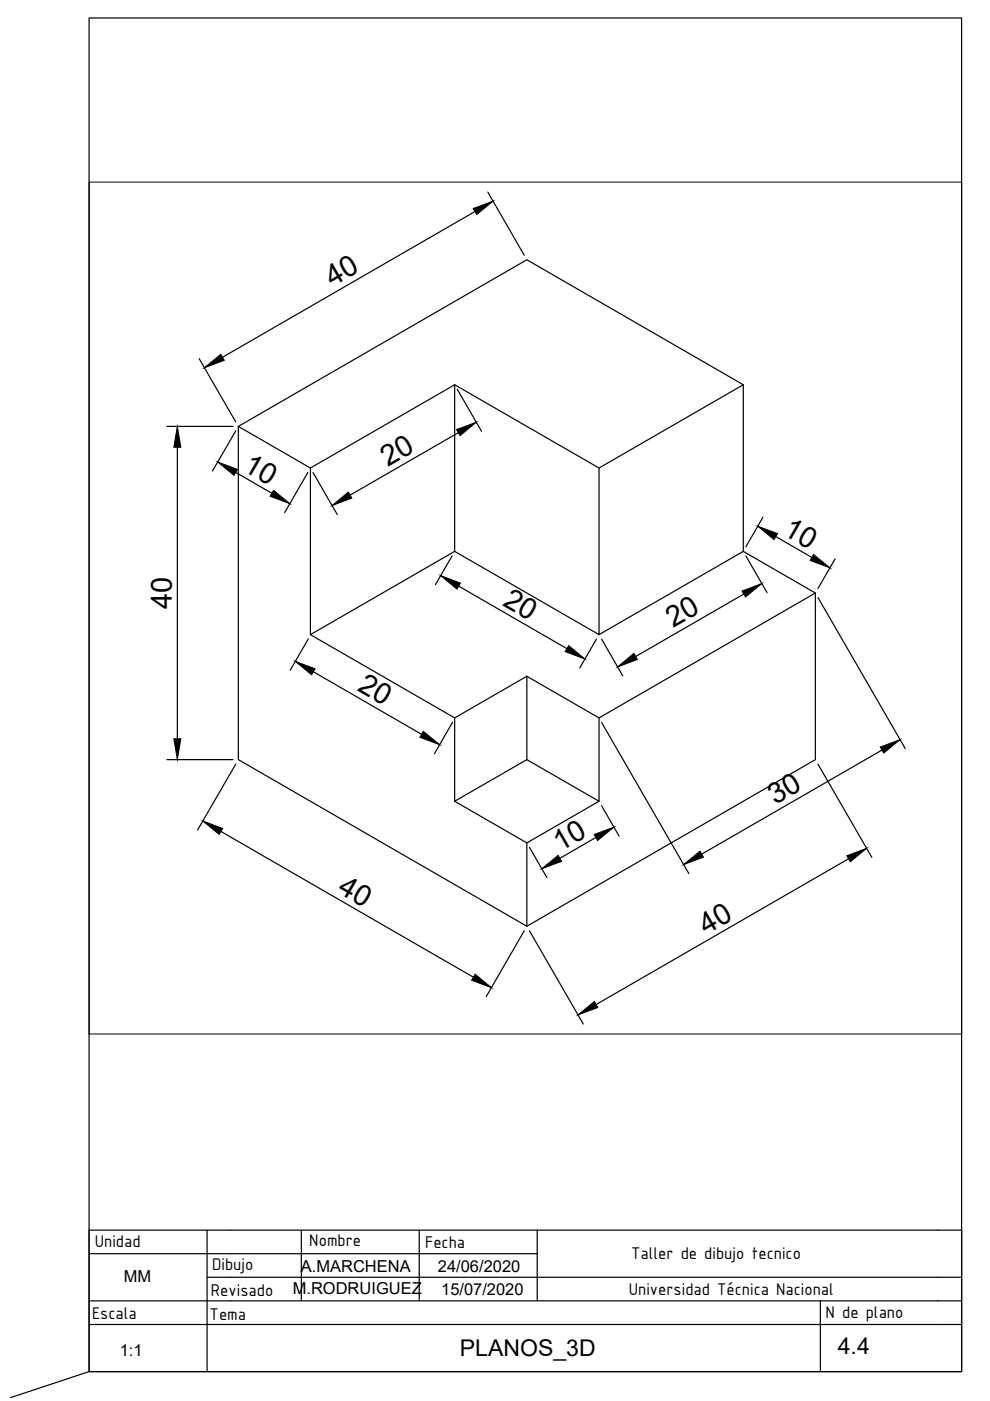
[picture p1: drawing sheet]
<svg xmlns="http://www.w3.org/2000/svg" width="210mm" height="297mm" viewBox="0 0 210 297" stroke-linecap="round" stroke-linejoin="round" font-family="sans-serif">
<!-- layer: 0 -->
<g fill="none" stroke="#000" stroke-width=".25">
<path d="M50.5 90.4l15.3 8.8v35.4M96.4 81.6l30.6 17.6 30.6-17.6-45.9-26.5-61.2 35.3v70.7l61.2 35.3 61.2-35.3v-35.4l-45.9 26.5v17.7l-15.3-8.8-15.3 8.8 15.3 8.8M96.4 81.6v35.3l30.6 17.7M96.4 81.6l-30.6 17.6M127 99.2v35.4l30.6-17.7 15.3 8.8M157.6 81.6v35.3M96.4 116.9l-30.6 17.7 30.6 17.6M111.7 143.4v17.7M127 152.2l-15.3-8.8-15.3 8.8v17.7M127 169.9l-15.3 8.8v17.7M18.9 265.8h95M18.9 275.8h180"/>
<path d="M43.9 270.8h155M43.9 260.8v30M63.9 260.8v15M88.9 260.8v15M113.9 260.8v15M198.9 260.8h-180v30M18.9 280.8h180"/>
</g>
<!-- layer: Cotas -->
<g fill="none" stroke="#000" stroke-width=".25">
<path d="M100.7 44.9l-53.5 30.9M103.4 40.7l7.8 13.4M42.2 76.1l7.8 13.4M35.4 90.4h14M37.6 94.8v61.8M50 91.4l-5 8.5M97 82.5l5.1 8.9M97.2 91.7l-23 13.3M50 100.2l7.6 4.4M65.3 100.2l-4.9 8.5M66.4 100.2l5.1 8.9M95.8 117.9l-3.5 6.1"/>
<path d="M158.1 117.9l4.5 7.7M161.8 109.7l-3.7 6.2M164.5 113.8l7.6 4.4M177.1 118.5l-3.7 6.3M65.4 135.4l-3.9 6.7M97.2 124.3l23 13.2M126.5 135.5l-3.6 6.1M127.6 135.5l4.4 7.8M157.7 125.9l-22.9 13.3M173.4 126.7l18.5 32M66.4 142.4l23 13.3M96 153.1l-3.9 6.7"/>
<path d="M127.6 153.2l18.5 32M187 159l-38.2 22.1M35.4 161.1h14M46.8 176.3l53.6 30.9M50 162l-8.1 14M112.3 179.7l3.7 6.4M126.3 177.6l-7.6 4.4M127.6 170.8l3.7 6.5M173.4 162l11.5 19.8M111.2 197.3l-8.1 14M112.3 197.3l11.4 19.8M179.9 182.1l-53.5 30.9"/>
<path d="M18.9 290.8v-287h185v287h-185l-16.7 5.5"/>
</g>
<g fill="#000" stroke="#000" stroke-width=".21">
<path d="M100.3 44.2l4.2-1.5-3.4 2.8zM43.3 78l3.5-2.9 .7 1.3zM37.6 90.4l.7 4.4h-1.4zM46.2 98l4.2 1.5-.8 1.3zM96.8 91.1l4.2-1.6-3.5 2.9zM58 103.9l3.5 2.9-4.2-1.6zM70.4 107.2l3.5-2.9 .7 1.3zM160.7 111.6l4.2 1.5-.8 1.3zM172.5 117.6l3.5 2.8-4.2-1.6zM93.4 122l4.2 1.6-.7 1.3zM120.6 136.9l3.4 2.8-4.2-1.5zM130.9 141.4l3.5-2.9 .7 1.3z"/>
<path d="M157.3 125.3l4.2-1.6-3.4 2.9zM36.9 156.6h1.4l-.7 4.5zM62.6 140.2l4.2 1.6-.7 1.3zM89.8 155l3.4 2.9-4.2-1.6zM186.6 158.4l4.2-1.6-3.4 2.9zM43 174.1l4.2 1.5-.7 1.3zM126 176.9l4.2-1.5-3.5 2.8zM114.9 184.2l3.4-2.8 .8 1.2zM145 183.3l3.4-2.8 .7 1.2zM179.5 181.4l4.3-1.5-3.5 2.8zM100.7 206.5l3.5 2.9-4.2-1.6zM122.6 215.2l3.4-2.9 .8 1.3z"/>
</g>
<!-- layer: CajetinLine -->
<path d="M173.9 275.8v15M198.9 270.8h5v20h-185M198.9 260.8h5v10M198.9 275.8h5M198.9 280.8h5" fill="none" stroke="#000" stroke-width=".25"/>
<!-- layer: Cotas -->
<path d="M18.9 38.6h185v180.6h-185z" fill="none" stroke="#000" stroke-width=".21"/>
<g font-size="6.2">
<text x="70.5" y="60.9" transform="rotate(-30 70.5 60.9)">40</text>
<text x="51.3" y="99.5" transform="rotate(30 51.3 99.5)">10</text>
<text x="82.2" y="99" transform="rotate(-30 82.2 99)">20</text>
<text x="165.8" y="113.2" transform="rotate(30 165.8 113.2)">10</text>
<text x="36.4" y="129.1" transform="rotate(-90 36.4 129.1)">40</text>
<text x="106.4" y="128.2" transform="rotate(30 106.4 128.2)">20</text>
<text x="142.7" y="133.2" transform="rotate(-30 142.7 133.2)">20</text>
<text x="75.6" y="146.3" transform="rotate(30 75.6 146.3)">20</text>
<text x="164.3" y="170.8" transform="rotate(-30 164.3 170.8)">30</text>
<text x="118.8" y="180.6" transform="rotate(-30 118.8 180.6)">10</text>
<text x="71.3" y="189.1" transform="rotate(30 71.3 189.1)">40</text>
<text x="149.7" y="198.2" transform="rotate(-30 149.7 198.2)">40</text>
</g>
<g font-size="4.9">
<text x="97.5" y="287.4">PLANOS_3D</text>
<text x="177.6" y="287.2">4.4</text>
</g>
<g font-size="3.9">
<text x="20.1" y="264.5">Unidad</text>
<text x="45" y="269.3">Dibujo</text>
<text x="65.6" y="264.2">Nombre</text>
<text x="90.1" y="264.5">Fecha</text>
<text x="133.8" y="267">Taller de dibujo tecnico</text>
<text x="44.7" y="274.7">Revisado</text>
<text x="133.3" y="274.5">Universidad Técnica Nacional</text>
<text x="19.5" y="279.7">Escala</text>
<text x="44.4" y="280">Tema</text>
<text x="175.1" y="279.5">N de plano</text>
</g>
<g font-size="3.5">
<text x="63.8" y="269.7">A.MARCHENA</text>
<text x="92.8" y="269.8">24/06/2020</text>
<text x="26.3" y="271.8">MM</text>
<text x="62.1" y="274.4">M.RODRUIGUEZ</text>
<text x="93.5" y="274.5">15/07/2020</text>
<text x="25.4" y="287.5">1:1</text>
</g>
</svg>
